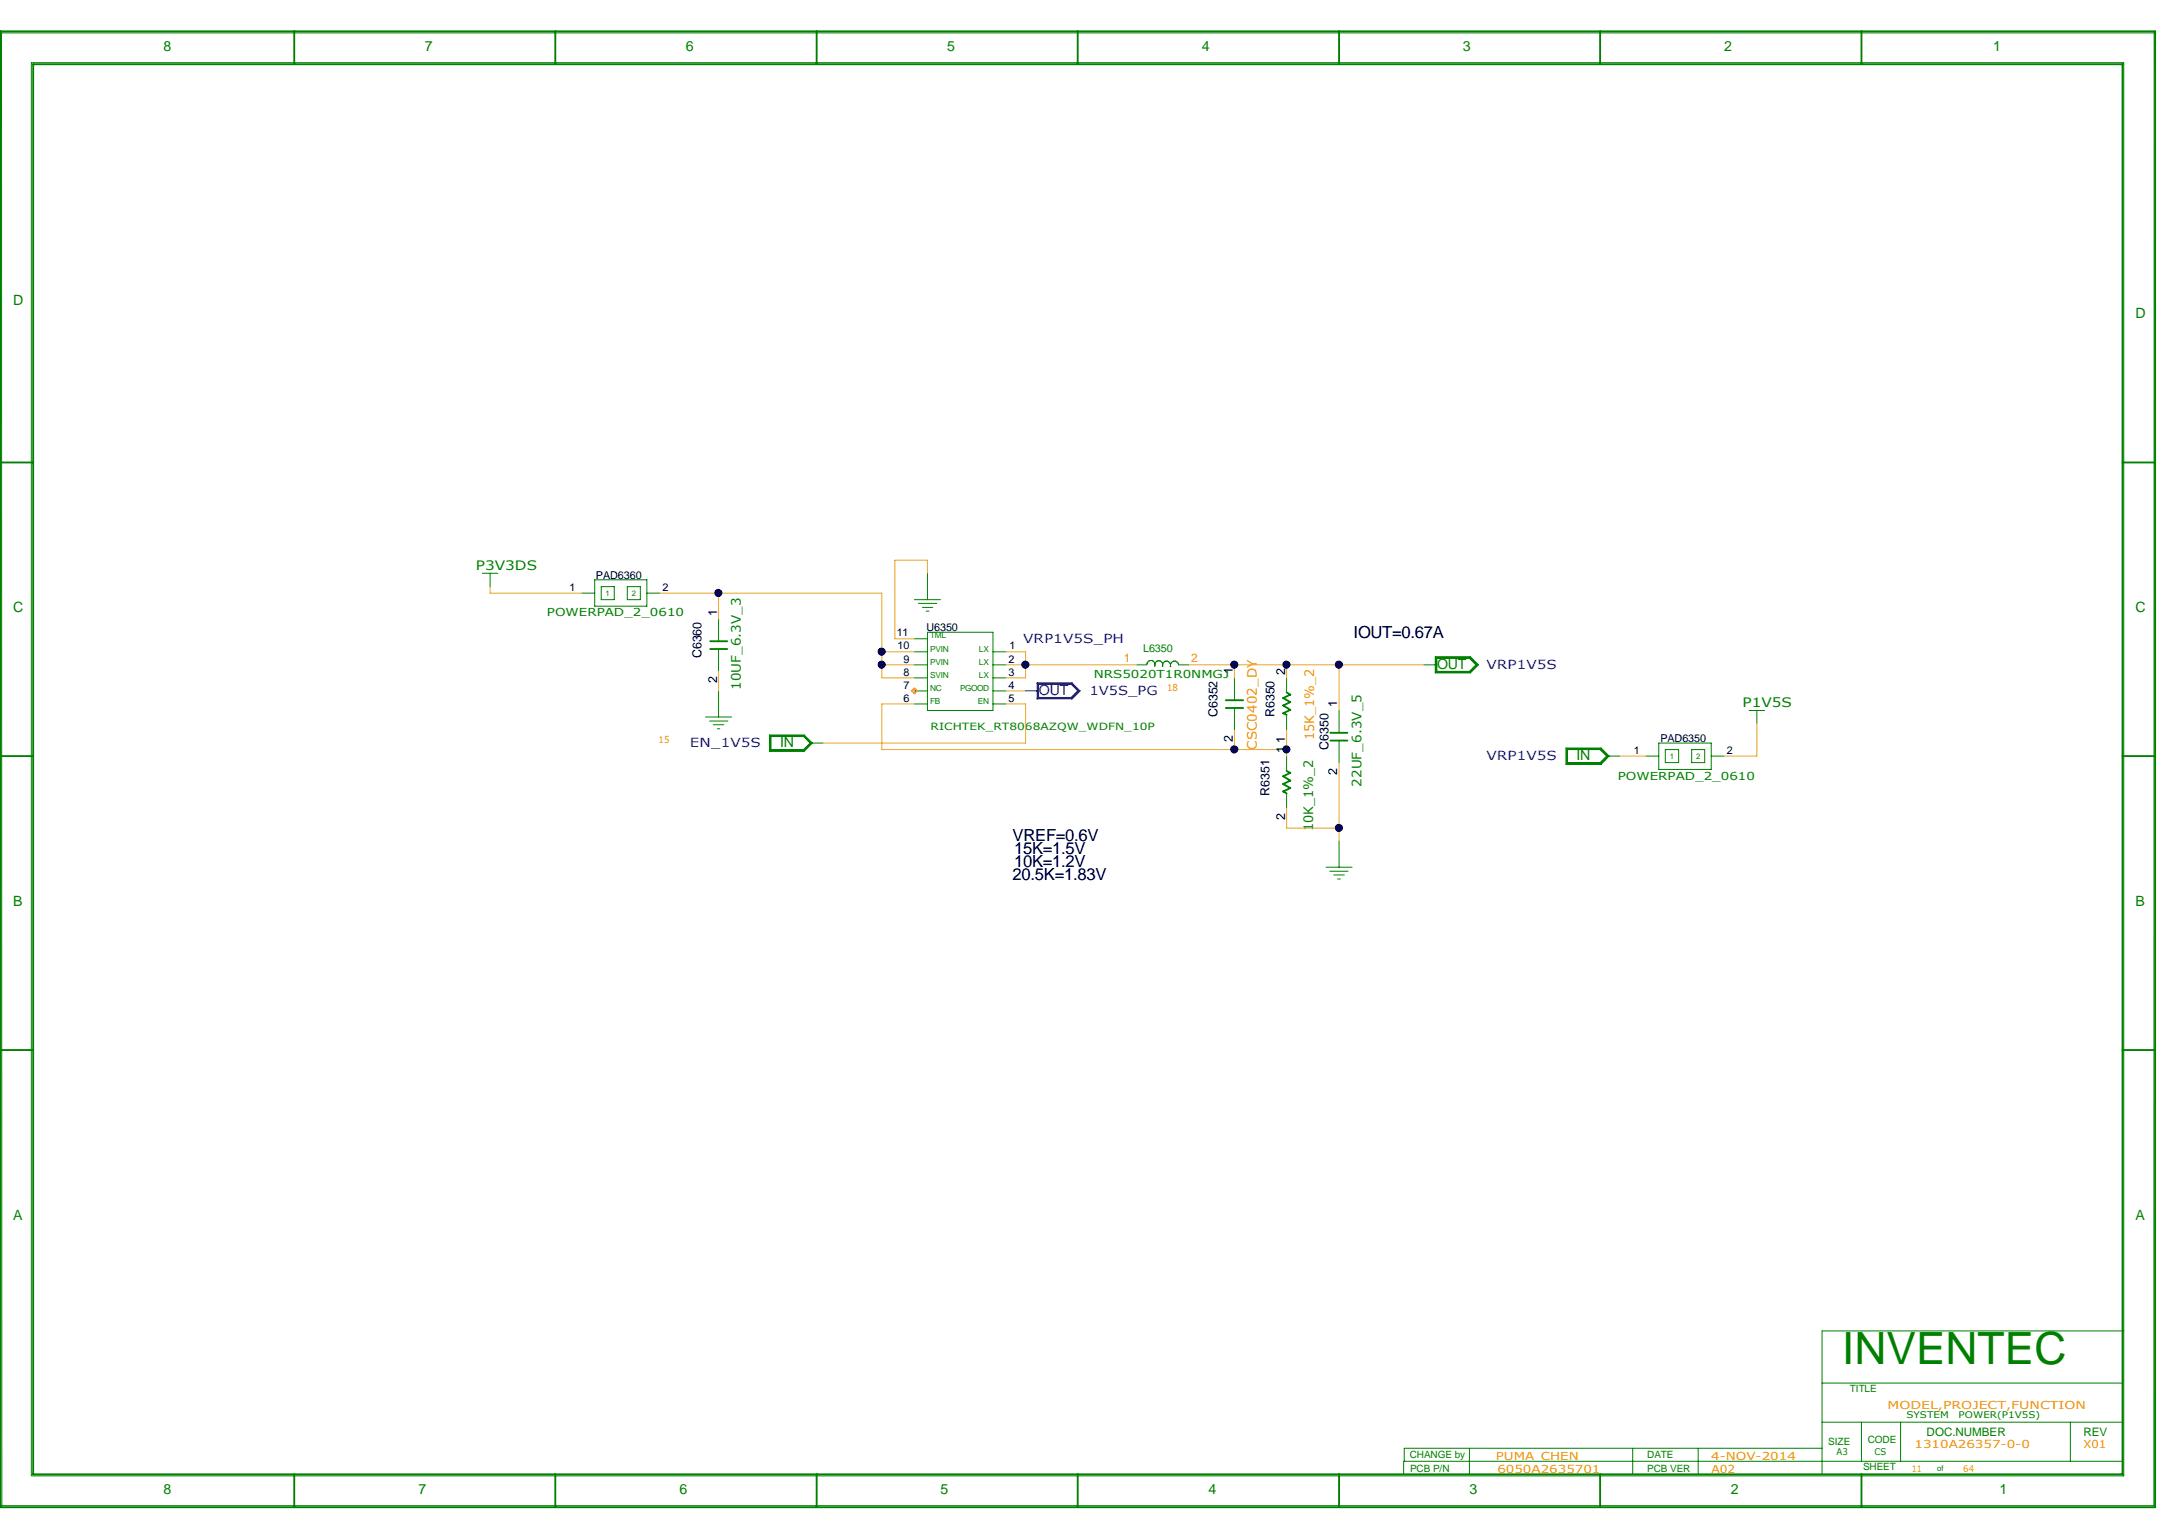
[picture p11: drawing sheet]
<svg xmlns="http://www.w3.org/2000/svg" width="297mm" height="210mm" viewBox="0 0 297 210" stroke-linecap="round" stroke-linejoin="round" font-family="sans-serif">
<g fill="none" stroke="#008000" stroke-width=".25">
<path d="M0 4.3h293.9v201.3h-293.9zM40.1 4.3v4.5M75.7 4.3v4.5M111.4 4.3v4.5M147 4.3v4.5M182.6 4.3v4.5M218.2 4.3v4.5M253.9 4.3v4.5M289.5 8.8h-285v192.3h285M289.5 8.7v192.4M0 63.1h4.5M289.5 63.1h4.4"/>
<path d="M96.9 87.5h2.3M96.9 88.5h2.3M167.2 95.5h2.3M167.2 96.6h2.3M175.5 94.4l.5 .3-1 .5 1 .6-1 .4 1 .6-1 .5 .5 .2M181.4 99.9h2.4M0 103.1h4.5M175.5 105.2l.5 .2-1 .5 1 .6-1 .4 1 .6-1 .4 .5 .3M181.4 101h2.4M289.5 103.1h4.4M0 143.2h4.5M289.5 143.2h4.4"/>
<path d="M40.1 201.1v4.5M75.7 201.1v4.5M111.4 201.1v4.5M147 201.1v4.5M182.6 201.1v4.5M218.2 201.1v4.5M253.9 201.1v4.5"/>
</g>
<g fill="none" stroke="#008000" stroke-width=".14">
<path d="M.2 4.4l.1 201M.3 4.5h293.4M4.3 8.6v192.7M4.3 8.6h285.3v192.7h-285.3M293.8 4.5l-.1 200.9h-293.4M65.8 78.2h2.1M66.8 78.2v1.8M81.1 79.1h7.1v3.6h-7.1zM126.5 78.2v3.6M79.3 80.9h1.8M82 80h1.8v1.8h-1.8zM85.6 80h1.7v1.8h-1.7z"/>
<path d="M88.2 80.9h1.8M96.2 97.8h3.6M96.8 98.3h2.5M97.3 98.8h1.4M97.8 99.4h.4M98 84.5v3M98 88.5v3.1M98 94.2v3.6M124.7 90.7h1.8M124.7 81.8h3.6M124.7 87.1h1.8M124.7 96h1.8"/>
<path d="M124.7 94.2h1.8M124.7 92.5h1.8M124.7 88.9h1.8M125.3 82.3h2.5M125.8 82.8h1.4M126.3 83.4h.4M126.5 86.2h8.9v10.7h-8.9zM135.4 90.7h1.8M135.4 96h1.8M135.4 94.2h1.8M135.4 92.5h1.8M135.4 88.9h1.8"/>
<path d="M155 90.7h1.4M156.4 90.6v.1M156.6 90.3l-.2 .3M157 90.1l-.4 .1M157 90.1l.3 .2M157.4 90.3l.1 .2v.1M157.5 90.7v.1M157.6 90.3l-.1 .1v.2M158 90.1l-.3 .2M158.1 90.1l.3 .2M158.5 90.3l.1 .3-.1 .1M158.5 90.7v.2"/>
<path d="M158.6 90.7v.2M158.7 90.3l-.1 .2v.2M159.1 90.2l-.4 .1M159.1 90.2l.4 .1M159.5 90.4l.1 .2M159.6 90.8v.1M159.6 90.6v.2M159.6 90.8l.1 .1M159.8 90.3l-.2 .3M160.2 90.2l-.4 .1M160.2 90.2l.4 .1M160.6 90.4l.1 .3h1.4"/>
<path d="M168.4 92.5v3M168.4 96.6v3M175.5 92.5v1.9M175.5 97.5v2.1M182.6 96.9v3M194.2 90.7h1.8M195.7 89.6h4.8l1.1 1.1-1.1 1.1h-4.8zM195.8 89.7h4.7l1 1-1 1h-4.7zM195.9 89.7h4.5l1 1-1 1h-4.5zM196 89.8h4.4l.9 .9-.9 .9h-4.4zM238.5 96.9h2.2M239.6 96.9v1.8"/>
<path d="M104.9 100.2h4.8l1.1 1.1-1.1 1.1h-4.8zM105 100.3h4.6l1.1 1-1.1 1.1h-4.6zM105.1 100.4h4.5l1 .9-1 1h-4.5zM105.2 100.5h4.4l.9 .8-.9 .9h-4.4zM110.5 101.3h1.8M175.5 103.1v2.1M175.5 108.2v2.1M180.8 118.3h3.6M181.4 118.8h2.5M181.9 119.3h1.4M182.4 119.9h.4M182.6 101v3"/>
<path d="M182.6 114.7v3.6M213.6 102h4.8l1.1 1.1-1.1 1.2h-4.8zM213.7 102.1h4.6l1 1-1 1.1h-4.6zM213.7 102.2h4.6l.9 .9-.9 1h-4.6zM213.8 102.2h4.4l.9 .9-.9 .9h-4.4zM219.1 103.1h1.8M224.4 103.1h1.8M226.2 101.3h7.2v3.6h-7.2zM227.1 102.2h1.8v1.8h-1.8zM230.7 102.2h1.8v1.8h-1.8zM233.4 103.1h1.8M191.4 199.3v1.8"/>
<path d="M200.4 197.5v3.6M222.7 197.5v3.6M231.6 197.5v3.6M248.5 197.5h-57v1.8h98M248.5 181.5v19.6M248.5 194h41M248.5 188.6h41M248.6 181.5h41M253.9 194v5.3M259.2 194v5.3M282.4 194v5.3"/>
</g>
<g fill="none" stroke="#daa520" stroke-width=".14">
<path d="M126.5 78.2v-1.8h-4.5v10.7h2.7M66.8 80v.9h12.5M90 80.9h30.3v11.6h4.4M98 80.9v3.6M98 91.6v2.6M120.3 88.9h4.4M120.3 90.7h4.4M124.7 96h-4.4v6.2h55.2M137.2 96h2.7v5.3h-27.6M137.2 88.9h2.7v3.6h-2.7M137.2 90.7h17.8M137.2 94.2h2.7"/>
<path d="M162.1 90.7h32.1M168.4 90.7v1.8M168.4 99.6v2.6M175.5 90.7v1.8M175.5 99.6v3.5M182.6 90.7v6.2M239.6 98.7v4.4h-4.4M175.5 110.3v2.6h7.1M182.6 104v10.7M220.9 103.1h3.5"/>
</g>
<path d="M124.7 93.9l.4 .3-.4 .4-.3-.4z" fill="none" stroke="#ff1493" stroke-width=".25"/>
<path d="M139.9 94.2h1.7M141.4 93.1h4.8l1.1 1.1-1.1 1.1h-4.8zM141.5 93.2h4.7l1 1-1 1h-4.7zM141.6 93.3h4.5l1 .9-1 1h-4.5zM141.6 93.3h4.5l.9 .9-.9 .9h-4.5z" fill="none" stroke="#00f" stroke-width=".14"/>
<g fill="#000">
<circle cx="98" cy="80.9" r=".49"/>
<circle cx="120.2" cy="88.9" r=".49"/>
<circle cx="120.2" cy="90.7" r=".49"/>
<circle cx="139.8" cy="90.7" r=".49"/>
<circle cx="168.3" cy="90.7" r=".49"/>
<circle cx="175.4" cy="90.7" r=".49"/>
<circle cx="182.6" cy="90.7" r=".49"/>
<circle cx="168.3" cy="102.2" r=".49"/>
<circle cx="175.4" cy="102.2" r=".49"/>
<circle cx="182.6" cy="112.9" r=".49"/>
</g>
<g fill="none" stroke="#000" stroke-width=".14">
<circle cx="98" cy="80.9" r=".49"/>
<circle cx="120.2" cy="88.9" r=".49"/>
<circle cx="120.2" cy="90.7" r=".49"/>
<circle cx="139.8" cy="90.7" r=".49"/>
<circle cx="168.3" cy="90.7" r=".49"/>
<circle cx="175.4" cy="90.7" r=".49"/>
<circle cx="182.6" cy="90.7" r=".49"/>
<circle cx="168.3" cy="102.2" r=".49"/>
<circle cx="175.4" cy="102.2" r=".49"/>
<circle cx="182.6" cy="112.9" r=".49"/>
</g>
<text font-size="6.1" fill="#008000" x="251.2" y="186">INVENTEC</text>
<g font-size="2.3">
<text x="184.6" y="87.1">IOUT=0.67A</text>
<text x="138.1" y="114.7">VREF=0.6V</text>
<text x="138.3" y="116.5">15K=1.5V</text>
<text x="138.3" y="118.2">10K=1.2V</text>
<text x="138.1" y="120">20.5K=1.83V</text>
</g>
<g font-size="1.9" fill="#008000">
<text x="22.3" y="6.9">8</text>
<text x="58" y="6.9">7</text>
<text x="93.6" y="6.9">6</text>
<text x="129.2" y="6.9">5</text>
<text x="163.9" y="6.9">4</text>
<text x="199.5" y="6.9">3</text>
<text x="235.2" y="6.9">2</text>
<text x="271.8" y="6.9">1</text>
<text x="1.8" y="41.7">D</text>
<text x="291.2" y="43.4">D</text>
<text x="1.8" y="83.5">C</text>
<text x="291.2" y="83.5">C</text>
<text x="196" y="91.2">OUT</text>
<text x="106.4" y="101.9">IN</text>
<text x="215" y="103.6">IN</text>
<text x="1.8" y="123.6">B</text>
<text x="291.2" y="123.6">B</text>
<text x="1.8" y="166.3">A</text>
<text x="291.2" y="166.3">A</text>
<text x="22.3" y="203.7">8</text>
<text x="57.1" y="203.7">7</text>
<text x="92.7" y="203.7">6</text>
<text x="128.3" y="203.7">5</text>
<text x="164.8" y="203.7">4</text>
<text x="200.4" y="203.7">3</text>
<text x="236" y="203.7">2</text>
<text x="272.7" y="203.7">1</text>
</g>
<text font-size="1.9" fill="#00f" x="141.7" y="94.7">OUT</text>
<g font-size="1.8" fill="#008000">
<text x="64.9" y="77.8">P3V3DS</text>
<text x="101" y="94.1" transform="rotate(-90 101 94.1)">10UF_6.3V_3</text>
<text x="237.7" y="96.5">P1V5S</text>
<text x="185.7" y="107.3" transform="rotate(-90 185.7 107.3)">22UF_6.3V_5</text>
<text x="179.1" y="113.4" transform="rotate(-90 179.1 113.4)">10K_1%_2</text>
</g>
<g font-size="1.8" fill="#ff8d00">
<text x="179.2" y="100.9" transform="rotate(-90 179.2 100.9)">15K_1%_2</text>
<text x="171.4" y="102.2" transform="rotate(-90 171.4 102.2)">CSC0402_DY</text>
</g>
<g font-size="1.7">
<text x="97.8" y="83.9" transform="rotate(-90 97.8 83.9)">1</text>
<text x="95.7" y="89.8" transform="rotate(-90 95.7 89.8)">C6360</text>
<text x="97.8" y="93.2" transform="rotate(-90 97.8 93.2)">2</text>
<text x="168.1" y="92" transform="rotate(-90 168.1 92)">1</text>
<text x="175.3" y="92.1" transform="rotate(-90 175.3 92.1)">2</text>
<text x="166" y="97.8" transform="rotate(-90 166 97.8)">C6352</text>
<text x="168.1" y="101.2" transform="rotate(-90 168.1 101.2)">2</text>
<text x="173.8" y="97.8" transform="rotate(-90 173.8 97.8)">R6350</text>
<text x="175.3" y="101.3" transform="rotate(-90 175.3 101.3)">1</text>
<text x="182.4" y="96.4" transform="rotate(-90 182.4 96.4)">1</text>
<text x="175.3" y="102.7" transform="rotate(-90 175.3 102.7)">1</text>
<text x="181.2" y="102.2" transform="rotate(-90 181.2 102.2)">C6350</text>
<text x="182.4" y="105.7" transform="rotate(-90 182.4 105.7)">2</text>
<text x="173.1" y="108.5" transform="rotate(-90 173.1 108.5)">R6351</text>
<text x="175.3" y="111.9" transform="rotate(-90 175.3 111.9)">2</text>
</g>
<g font-size="1.7" fill="#00f">
<text x="139.5" y="87.7">VRP1V5S_PH</text>
<text x="148.6" y="94.8">1V5S_PG</text>
<text x="202.7" y="91.3">VRP1V5S</text>
<text x="94.1" y="101.9">EN_1V5S</text>
<text x="202.7" y="103.7">VRP1V5S</text>
</g>
<g font-size="1.6" fill="#ff8d00">
<text x="153.3" y="90.3">1</text>
<text x="162.5" y="90.3">2</text>
</g>
<g font-size="1.6" fill="#008000">
<text x="262.8" y="195.8">DOC.NUMBER</text>
<text x="284.1" y="195.9">REV</text>
</g>
<g font-size="1.5">
<text x="77.7" y="80.6">1</text>
<text x="81.3" y="79">PAD6360</text>
<text x="90.3" y="80.6">2</text>
<text x="122.3" y="86.8">11</text>
<text x="122.4" y="88.6">10</text>
<text x="126.4" y="86">U6350</text>
<text x="137.7" y="88.6">1</text>
<text x="123.2" y="90.4">9</text>
<text x="123.2" y="92.2">8</text>
<text x="123.2" y="93.9">7</text>
<text x="123.2" y="95.7">6</text>
<text x="137.5" y="93.9">4</text>
<text x="137.5" y="92.2">3</text>
<text x="137.5" y="90.4">2</text>
<text x="137.5" y="95.7">5</text>
<text x="226.4" y="101.2">PAD6350</text>
<text x="222.8" y="102.8">1</text>
<text x="235.5" y="102.8">2</text>
</g>
<g font-size="1.5" fill="#008000">
<text x="74.6" y="84.1">POWERPAD_2_0610</text>
<text x="155.9" y="88.9">L6350</text>
<text x="149.2" y="92.5">NRS5020T1R0NMGJ</text>
<text x="220.6" y="106.3">POWERPAD_2_0610</text>
</g>
<g font-size="1.5" fill="#ff8d00">
<text x="257.4" y="192.2">MODEL,PROJECT,FUNCTION</text>
<text x="261.1" y="197.5">1310A26357-0-0</text>
<text x="284.1" y="197.5">X01</text>
<text x="204" y="199.1">PUMA CHEN</text>
<text x="204.2" y="200.9">6050A2635701</text>
<text x="233.4" y="199.1">4-NOV-2014</text>
<text x="233.4" y="200.9">A02</text>
</g>
<g font-size="1.4" fill="#008000">
<text x="126.9" y="99.6">RICHTEK_RT8068AZQW_WDFN_10P</text>
<text x="252.3" y="189.9">TITLE</text>
<text x="249.3" y="197">SIZE</text>
<text x="254.7" y="196.9">CODE</text>
<text x="192.3" y="198.8">CHANGE by</text>
<text x="192.3" y="200.7">PCB P/N</text>
<text x="224.7" y="198.8">DATE</text>
<text x="224.7" y="200.7">PCB VER</text>
<text x="254.1" y="200.4">SHEET</text>
</g>
<g font-size="1.3" fill="#ff8d00">
<text x="159.2" y="94.2">18</text>
<text x="89.8" y="101.3">15</text>
<text x="260.7" y="200.7">11</text>
<text x="267.8" y="200.7">64</text>
</g>
<g font-size="1.3" fill="#008000">
<text x="260" y="193.4">SYSTEM</text>
<text x="267.1" y="193.4">POWER(P1V5S)</text>
<text x="250.5" y="198.5">A3</text>
<text x="255.6" y="198.4">CS</text>
</g>
<g font-size="1.1" fill="#008000">
<text x="82.6" y="81.2">1</text>
<text x="86.2" y="81.2">2</text>
<text x="126.9" y="88.9">PVIN</text>
<text x="126.9" y="87.1">TML</text>
<text x="133.5" y="88.9">LX</text>
<text x="126.9" y="90.6">PVIN</text>
<text x="126.9" y="92.4">SVIN</text>
<text x="126.9" y="94.2">NC</text>
<text x="126.9" y="96">FB</text>
<text x="130.9" y="94.2">PGOOD</text>
<text x="133.3" y="96">EN</text>
<text x="133.5" y="90.6">LX</text>
<text x="133.5" y="92.4">LX</text>
<text x="227.8" y="103.5">1</text>
<text x="231.3" y="103.5">2</text>
<text x="264.2" y="200.6">of</text>
</g>
</svg>
